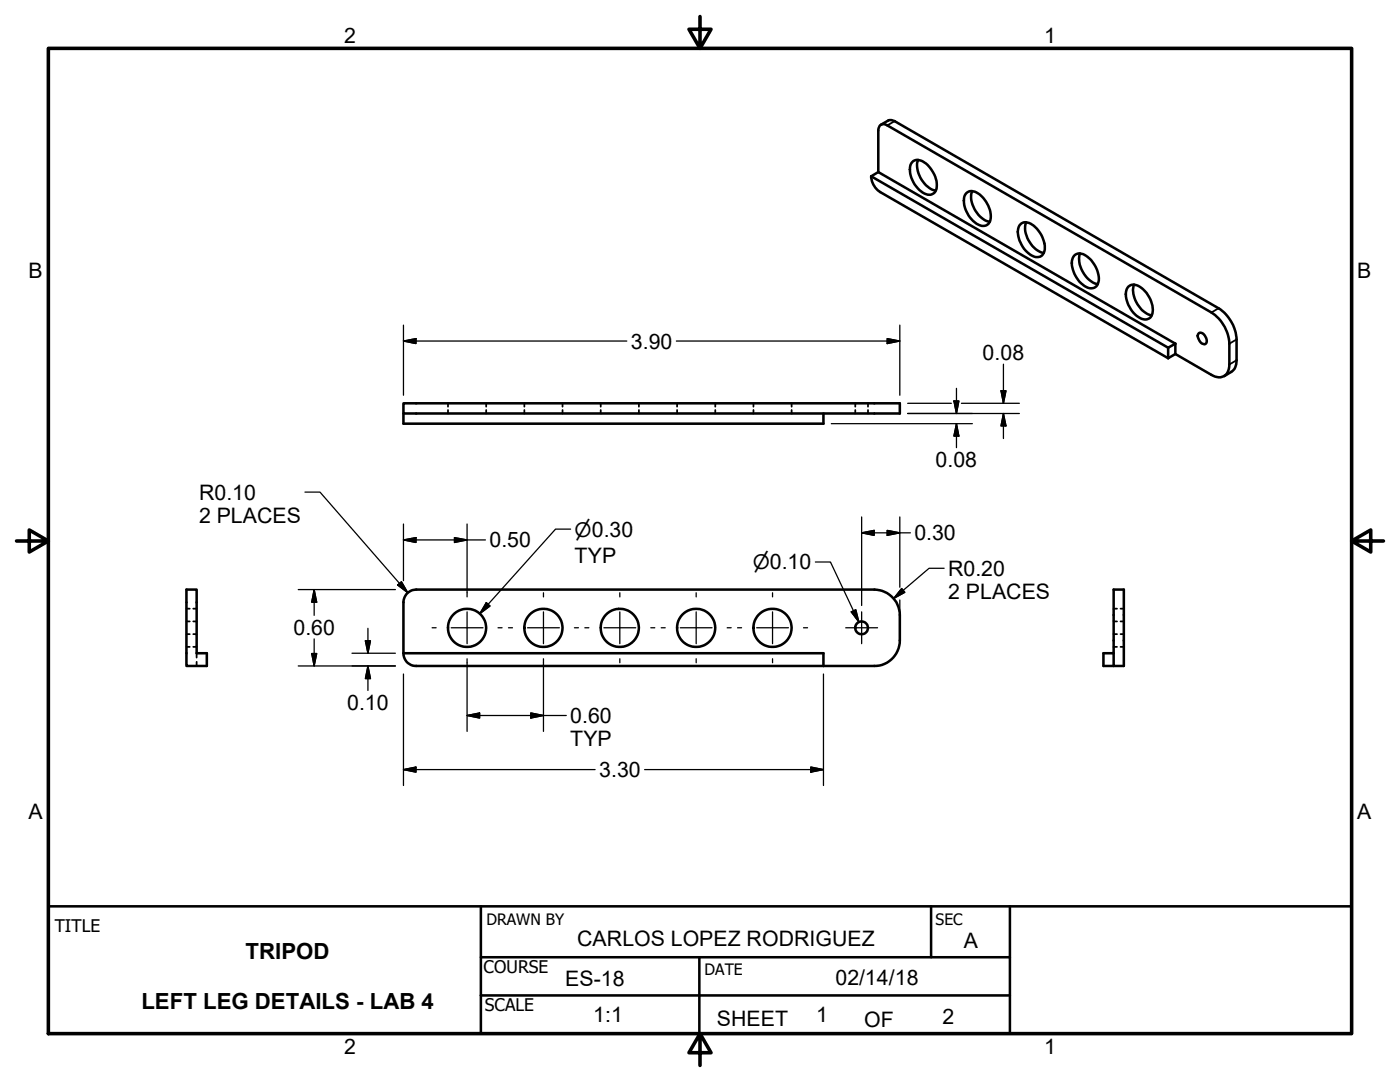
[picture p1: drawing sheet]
<svg xmlns="http://www.w3.org/2000/svg" width="279mm" height="216mm" viewBox="0 0 279 216" stroke-linecap="round" stroke-linejoin="round" font-family="sans-serif">
<g fill="none" stroke="#000" stroke-width=".51">
<path d="M173.9 35.2l59.2 34.2M173.9 35.2a3.9 3.9 0 0 0 1.7 3.1l57.5 33.2M175.3 34.3l59.3 34.3M175.3 34.3l-1.4 .9M175.3 34.3v-8.2a1.1 1.1 0 0 1 .5-1.2 1.1 1.1 0 0 1 1.3 .1l64.7 37.4a8 8 0 0 1 3.5 6.2v4.1a2.19 2.19 0 0 1-1 2.3 2.19 2.19 0 0 1-2.5-.2l-7.2-4.2M175.8 24.9l1.6-.9 1.1 .2 64.7 37.3a8 8 0 0 1 3.6 6.2v4.2a2.52 2.52 0 0 1-1.1 2.3l-1.4 .9M182.1 32.3a1.92 1.92 0 0 1 2.7 .3 5.3 5.3 0 0 1 2 5.4 1.63 1.63 0 0 1-2.7 .4 5.5 5.5 0 0 1-2.3-5.6zM183.2 31.9a5.2 5.2 0 0 0 1.9 5.3l.7 .5 1 .3M192.9 38.5a2.21 2.21 0 0 1 3 .6 4.8 4.8 0 0 1 1.5 5.4 1.85 1.85 0 0 1-2.9-.1 5.3 5.3 0 0 1-2-5.4zM194 38.1a5.3 5.3 0 0 0 3.2 6.1h.3M203.7 44.7a2.18 2.18 0 0 1 3 .7 5.4 5.4 0 0 1 1.6 5 1.65 1.65 0 0 1-2.6 .4 5.8 5.8 0 0 1-2.5-5.2zM204.8 44.4a5.2 5.2 0 0 0 3.5 6.1"/>
<path d="M214.4 51a2.21 2.21 0 0 1 3 .6 5.2 5.2 0 0 1 1.7 5 1.65 1.65 0 0 1-2.7 .5 5.6 5.6 0 0 1-2.4-5.3zM215.5 50.6a5.3 5.3 0 0 0 3.6 6.1M225.2 57.2a2.24 2.24 0 0 1 3 .6 5.3 5.3 0 0 1 1.7 5.1 1.63 1.63 0 0 1-2.7 .4 5.4 5.4 0 0 1-2.3-5.6zM226.3 56.8a5.2 5.2 0 0 0 1.6 5l1 .8 1 .3M233.1 69.4v2.1M234.6 68.6l-1.5 .8M234.6 68.6v2M234.6 70.6l-1.5 .9M239.2 66.5a1.07 1.07 0 0 1 1.5 .9 .69 .69 0 0 1 .2 .8 .69 .69 0 0 1-.8 .4 1.77 1.77 0 0 1-1-2zM80.5 80.5h99.1v2h-99.1zM80.5 82.5v2h83.8v-2M37.2 117.6h2v12.7h2.1v2.6h-4.1z"/>
<path d="M81.4 118.3l.9-.5 .8-.2h91.4a5.2 5.2 0 0 1 5.1 5.1v5.1a5.1 5.1 0 0 1-5.1 5.1h-91.4a2.48 2.48 0 0 1-2.6-2.6v-10.5l.4-1zM222.3 117.6h2v15.3h-2.1zM80.5 130.3h83.8v2.6M222.2 130.3h-2v2.6h2M9.7 180.8h260v25.4M96 191h105.5M96 180.8v25.4M96 198.6h105.5M139.6 191v15.2M185.8 180.8v10.2M201.5 180.8v25.4"/>
<circle cx="93.2" cy="125.3" r="3.8"/>
<circle cx="108.5" cy="125.3" r="3.8"/>
<circle cx="123.7" cy="125.3" r="3.8"/>
<circle cx="138.9" cy="125.3" r="3.8"/>
<circle cx="154.2" cy="125.3" r="3.8"/>
<circle cx="172" cy="125.3" r="1.27"/>
</g>
<g fill="none" stroke="#000" stroke-width=".36">
<path d="M178.5 24.2l-1.4 .8M243.2 61.5l-1.4 .9M246.8 67.7l-1.5 .9M246.8 71.9l-1.5 .8M89.4 80.5v.7M89.4 81.8v.7M97 80.5v.7M97 81.8v.7M104.6 80.5v.7M104.6 81.8v.7M112.3 80.5v.7M112.3 81.8v.7"/>
<path d="M119.9 80.5v.7M119.9 81.8v.7M127.5 80.5v.7M127.5 81.8v.7M135.1 80.5v.7M135.1 81.8v.7M142.7 80.5v.7M142.7 81.8v.7M150.4 80.5v.7M150.4 81.8v.7M158 80.5v.7M158 81.8v.7"/>
<path d="M170.7 80.5v.7M170.7 81.8v.7M173.2 80.5v.7M173.2 81.8v.7M37.2 126.5h.7M37.2 124h.7M37.2 129.1h.7M37.2 121.5h.7M38.6 126.5h.6M38.6 124h.6M38.6 129.1h.6M38.6 121.5h.6"/>
<path d="M39.2 130.3v.9M39.2 132.1v.8M222.2 126.5h.7M222.2 124h.7M222.2 129.1h.7M222.2 121.5h.7M223.6 126.5h.7M223.6 124h.7M223.6 129.1h.7M223.6 121.5h.7"/>
</g>
<path d="M9.7 9.7h260v196.5h-260zM139.7 3.3v6.4l-2.2-3.9h4.4l-2.2 3.9M3.3 107.9h6.4l-3.9-2.2v4.5l3.9-2.3M269.7 107.9l3.9 2.3v-4.5l-3.9 2.2h6.4M139.7 206.2l2.2 3.9h-4.4l2.2-3.9v6.4" fill="none" stroke="#000" stroke-width=".71"/>
<g fill="none" stroke="#000" stroke-width=".25">
<path d="M80.5 64.9v14M80.5 68.1l2.5-.5v1zM80.5 68.1h44.6M135 68.1h44.6M177.1 67.6l2.5 .5-2.5 .5zM179.6 64.9v14M190.9 77.5v5M199.8 78h1l-.5 2.5zM200.3 72.7v7.8M60.9 98.2h3l17.5 20.1M165.9 84.5h28.2M181.1 82.5h22.3"/>
<path d="M181.1 80.5h8.8M190.4 80h1l-.5 2.5zM190.9 84.5v4.8M190.9 84.5l.5 2.5h-1zM191.9 80.5h11.5M200.3 82.5l.5 2.5h-1zM200.3 82.5v5M59.5 117.6h19.4M62.7 117.6v5.2M62.7 117.6l.5 2.6h-1zM79.4 116.7l.7-.6 1.3 2.2zM80.5 104.6v11.3"/>
<path d="M80.5 107.7l2.5-.4v.9zM80.5 107.7h16.4M90.7 107.3l2.5 .4-2.5 .5zM93.2 104.6v14.5M108.5 118.3v.8M113.9 105.6h-3l-15.1 16.8M123.7 118.3v.8M138.9 118.3v.8M154.2 118.3v.8M162.7 112.1h3l5.7 12M172 103.1v17.7M172 106.3l2.5-.5v1z"/>
<path d="M172 106.3h9.7M177.1 105.8l2.5 .5-2.5 .5zM179.6 103.1v14.1M179.6 119.7v4M179.9 117.4l.7 .8-2.2 1.2zM188.4 113.4h-3l-7 6M59.5 132.9h19.4M62.2 130.4h1l-.5 2.5zM62.7 127.5v5.4M70.3 130.3h8.6M72.9 127.9h1l-.5 2.4zM73.4 125.4v4.9"/>
<path d="M73.4 132.9v4.9M73.4 132.9l.5 2.5h-1zM80.5 134.5v22.2M86.2 125.3h.8M90 125.3h6.4M93.2 122.1v6.3M93.2 131.4v14.5M97 120.2l.8 .7-2 1.5zM99.4 125.3h.8M101.5 125.3h.8M105.3 125.3h6.3M108.5 122.1v6.3"/>
<path d="M108.5 131.4v14.5M114.6 125.3h.8M116.7 125.3h.8M120.5 125.3h6.4M123.7 122.1v6.3M123.7 131.4v.8M129.9 125.3h.8M132 125.3h.8M135.8 125.3h6.3M138.9 122.1v6.3M138.9 131.4v.8M145.1 125.3h.8"/>
<path d="M147.2 125.3h.8M151 125.3h6.4M154.2 122.1v6.3M154.2 131.4v.8M160.4 125.3h.8M164.3 134.5v22.2M168.8 125.3h6.3M169.9 122.1l.9-.4 .6 2.4zM172 122.1v6.3M80.5 153.6l2.5-.5v1zM80.5 153.6h38.3M93.2 142.8l2.5-.5v1z"/>
<path d="M93.2 142.8h19.8M105.9 142.3l2.6 .5-2.6 .5zM128.7 153.6h35.6M161.8 153.1l2.5 .5-2.5 .5z"/>
</g>
<g fill="#000" stroke="#000" stroke-width=".25">
<path d="M80.5 68.1l2.5-.5v1zM177.1 67.6l2.5 .5-2.5 .5zM199.8 78h1l-.5 2.5zM190.4 80h1l-.5 2.5zM190.9 84.5l.5 2.5h-1zM200.3 82.5l.5 2.5h-1zM79.4 116.7l.7-.6 1.3 2.2zM80.5 107.7l2.5-.4v.9zM90.7 107.3l2.5 .4-2.5 .5zM172 106.3l2.5-.5v1zM177.1 105.8l2.5 .5-2.5 .5zM179.9 117.4l.7 .8-2.2 1.2z"/>
<path d="M62.2 130.4h1l-.5 2.5zM62.7 117.6l.5 2.6h-1zM72.9 127.9h1l-.5 2.4zM73.4 132.9l.5 2.5h-1zM97 120.2l.8 .7-2 1.5zM169.9 122.1l.9-.4 .6 2.4zM80.5 153.6l2.5-.5v1zM93.2 142.8l2.5-.5v1zM105.9 142.3l2.6 .5-2.6 .5zM161.8 153.1l2.5 .5-2.5 .5z"/>
</g>
<g font-size="4.4">
<text x="49" y="191.4">TRIPOD</text>
<text x="28.2" y="201.4">LEFT LEG DETAILS - LAB 4</text>
</g>
<g font-size="4.3">
<text x="68.7" y="8.7">2</text>
<text x="208.4" y="8.7">1</text>
<text x="5.7" y="55.5">B</text>
<text x="270.9" y="55.5">B</text>
<text x="125.9" y="69.6">3.90</text>
<text x="196.1" y="71.8">0.08</text>
<text x="186.7" y="93.2">0.08</text>
<text x="39.7" y="99.7">R0.10</text>
<text x="39.7" y="104.4">2 PLACES</text>
<text x="182.5" y="107.8">0.30</text>
<text x="97.7" y="109.2">0.50</text>
<text x="114.7" y="112.4">TYP</text>
<text x="189.2" y="114.9">R0.20</text>
<text x="189.2" y="119.6">2 PLACES</text>
<text x="58.6" y="126.6">0.60</text>
<text x="69.3" y="141.6">0.10</text>
<text x="113.8" y="144.3">0.60</text>
<text x="113.8" y="148.9">TYP</text>
<text x="119.6" y="155.1">3.30</text>
<text x="5.7" y="163.4">A</text>
<text x="270.8" y="163.4">A</text>
<text x="115.2" y="188.8">CARLOS LOPEZ RODRIGUEZ</text>
<text x="192.4" y="189.1">A</text>
<text x="112.8" y="196.7">ES-18</text>
<text x="166.7" y="196.6">02/14/18</text>
<text x="118.4" y="204">1:1</text>
<text x="162.9" y="204">1</text>
<text x="143.1" y="204.7">SHEET</text>
<text x="172.5" y="204.9">OF</text>
<text x="188.1" y="204.4">2</text>
<text x="68.7" y="210.3">2</text>
<text x="208.4" y="210.3">1</text>
</g>
<g font-size="4">
<text x="114.7" y="107.1">⌀0.30</text>
<text x="150.2" y="113.6">⌀0.10</text>
</g>
<g font-size="3.5">
<text x="10.9" y="186">TITLE</text>
<text x="96.5" y="194.2">COURSE</text>
<text x="96.8" y="201.7">SCALE</text>
</g>
<g font-size="3.1">
<text x="97.1" y="184.7">DRAWN BY</text>
<text x="186.7" y="184.7">SEC</text>
<text x="140.6" y="194.5">DATE</text>
</g>
</svg>
